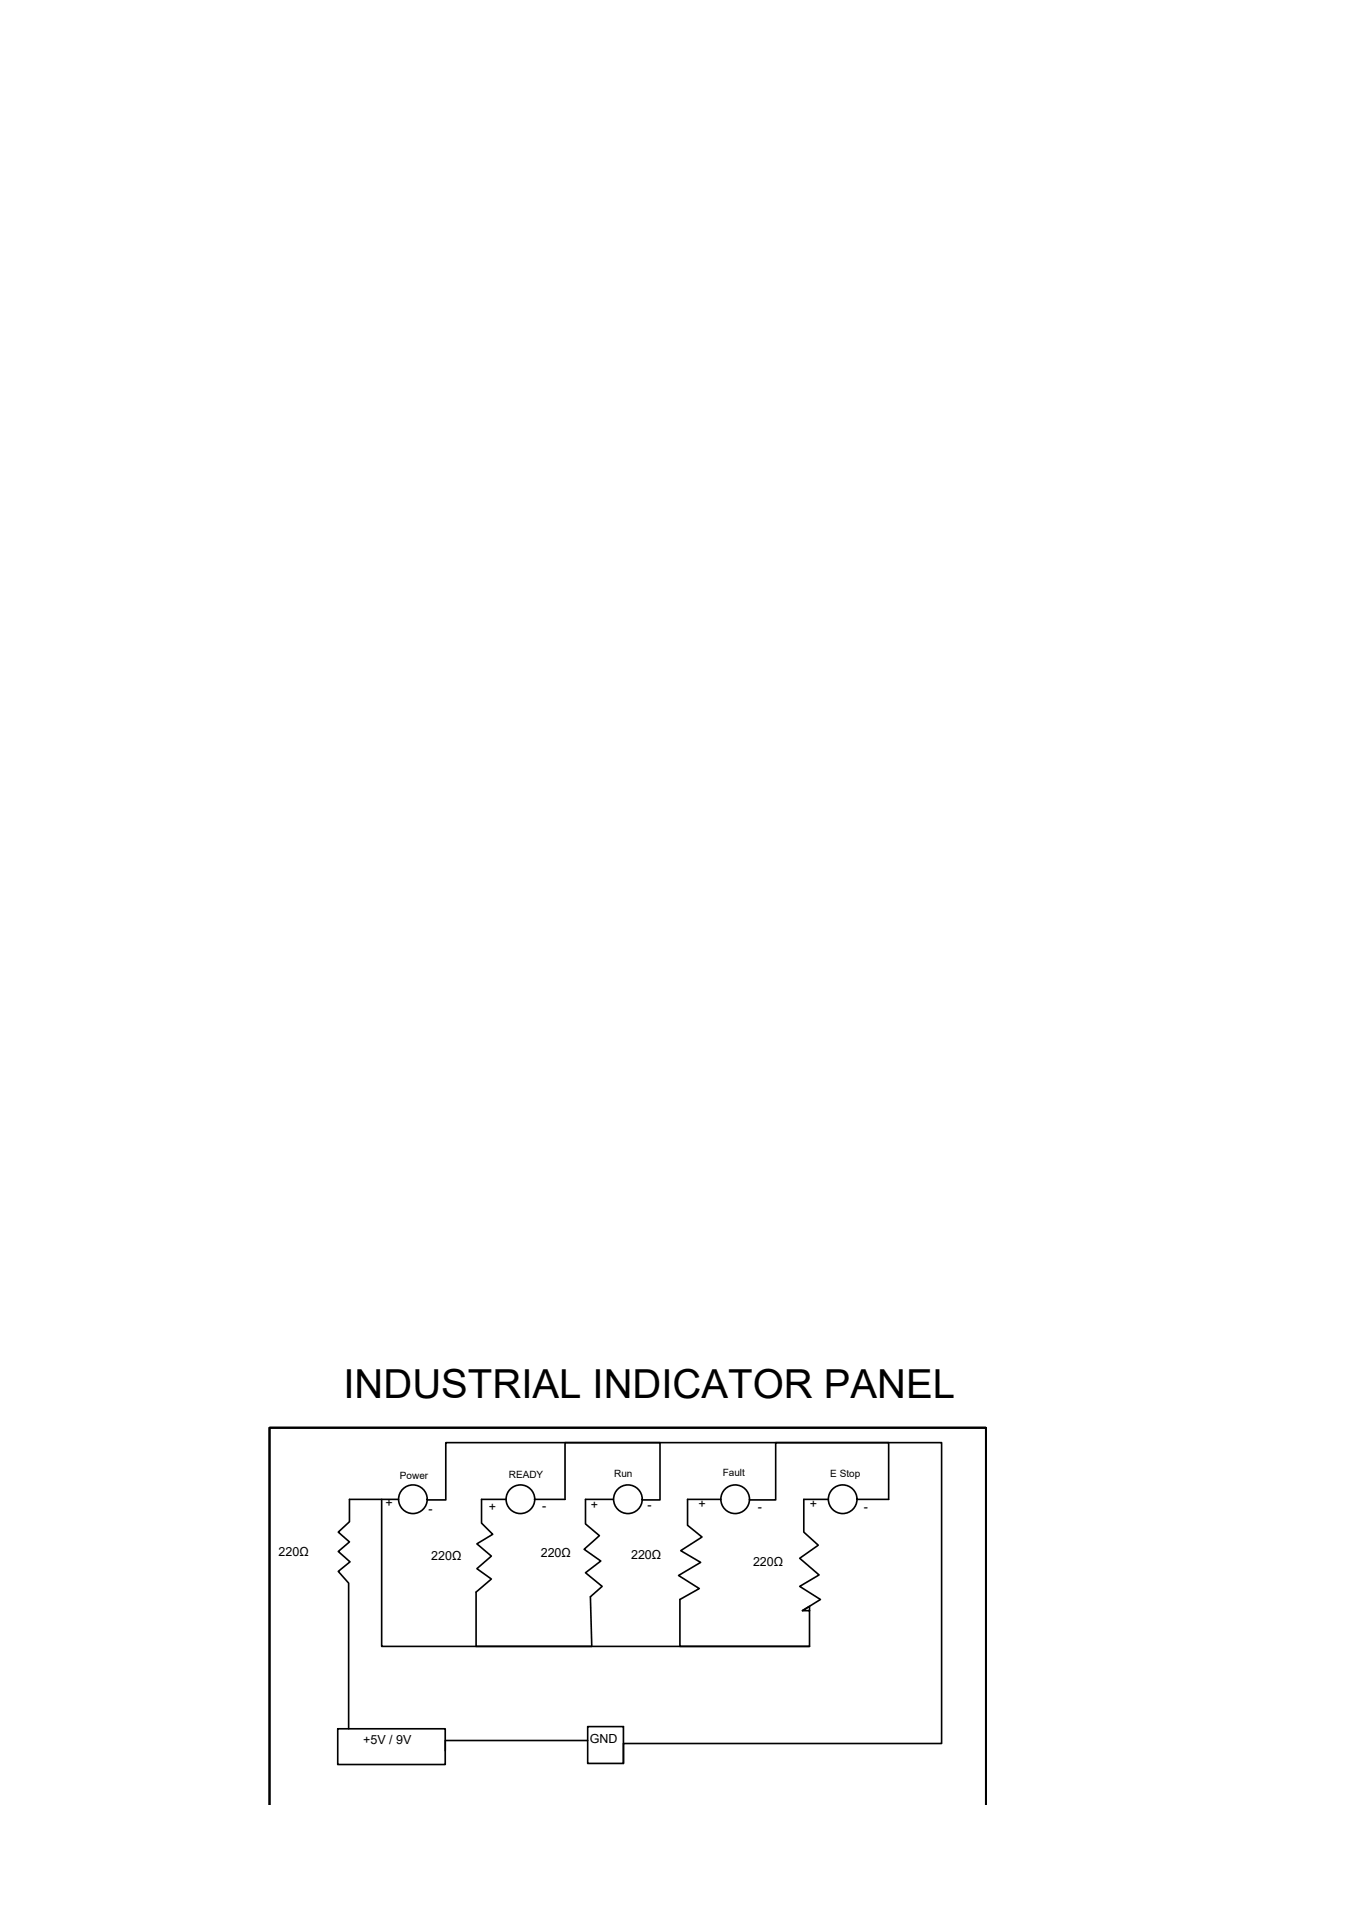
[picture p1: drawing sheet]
<svg xmlns="http://www.w3.org/2000/svg" width="210mm" height="297mm" viewBox="0 0 210 297" stroke-linecap="round" stroke-linejoin="round" font-family="sans-serif">
<!-- layer: 0 -->
<g fill="none" stroke="#000" stroke-width=".25">
<path d="M41.8 221.6h111.1v58.5v-58.5h-111.1v58.5zM59.2 232.7h2.6M66.3 232.8h2.9v-8.9h76.9v46.7h-49.4v3.1M78.5 232.7h-3.8v3.7l1.7 1.7-2.4 1.5 2.2 1.9-2.2 1.9 2.2 1.7-2.3 2v8.4h17.9l-.2-7.7 1.8-1.6-2.6-2.1 2.4-1.8-2.6-1.9 2.4-2.1-2.2-1.8v-3.8h4.4M82.9 232.7h4.8v-8.8h14.7v8.9h-2.8M111.8 232.7h-5.1v4l2.2 1.8-3.3 2.2 3.1 1.8-3.4 2 3.2 2-3 1.7v7.3h20.1v-6.2l-1.1 .7h1.1M128.5 232.7h-3.8v5.1l2.2 2-2.8 2 3 2.6-3 1.8 3.2 2-2.8 1.8M133 232.7h4.9v-8.8h-17.6v8.9h-4M125.6 255.5h-66.4v-22.8h-5v3.5l-1.7 1.6 1.7 1.5-1.7 1.5 1.8 1.6-1.8 1.5 1.6 1.8v22.6M52.4 268.3h16.7v5.5h-16.7zM91.2 268h5.5v5.7h-5.5zM91.2 270.1h-22.1v1.6"/>
<path d="M41.8 280.1v-58.5h111.1v58.5"/>
<circle cx="64.1" cy="232.7" r="2.22"/>
<circle cx="80.7" cy="232.7" r="2.22"/>
<circle cx="97.4" cy="232.7" r="2.22"/>
<circle cx="114.1" cy="232.7" r="2.22"/>
<circle cx="130.7" cy="232.7" r="2.22"/>
</g>
<text font-size="6.2" x="53.3" y="217">INDUSTRIAL INDICATOR PANEL</text>
<g font-size="1.9">
<text x="59.8" y="233.9">+</text>
<text x="66.5" y="234.8">-</text>
<text x="75.8" y="234.5">+</text>
<text x="84.1" y="234.3">-</text>
<text x="91.7" y="234.3">+</text>
<text x="100.4" y="234.2">-</text>
<text x="108.4" y="234.1">+</text>
<text x="117.6" y="234.4">-</text>
<text x="125.6" y="234.1">+</text>
<text x="134" y="234.4">-</text>
<text x="43.2" y="241.5">220Ω</text>
<text x="66.9" y="242">220Ω</text>
<text x="83.9" y="241.6">220Ω</text>
<text x="97.9" y="242">220Ω</text>
<text x="116.8" y="243.1">220Ω</text>
<text x="56.3" y="270.6">+5V / 9V</text>
<text x="91.5" y="270.5">GND</text>
</g>
<g font-size="1.6">
<text x="62" y="229.6">Power</text>
<text x="78.9" y="229.3">READY</text>
<text x="95.3" y="229.3">Run</text>
<text x="112.1" y="229.1">Fault</text>
<text x="128.8" y="229.3">E Stop</text>
</g>
</svg>
